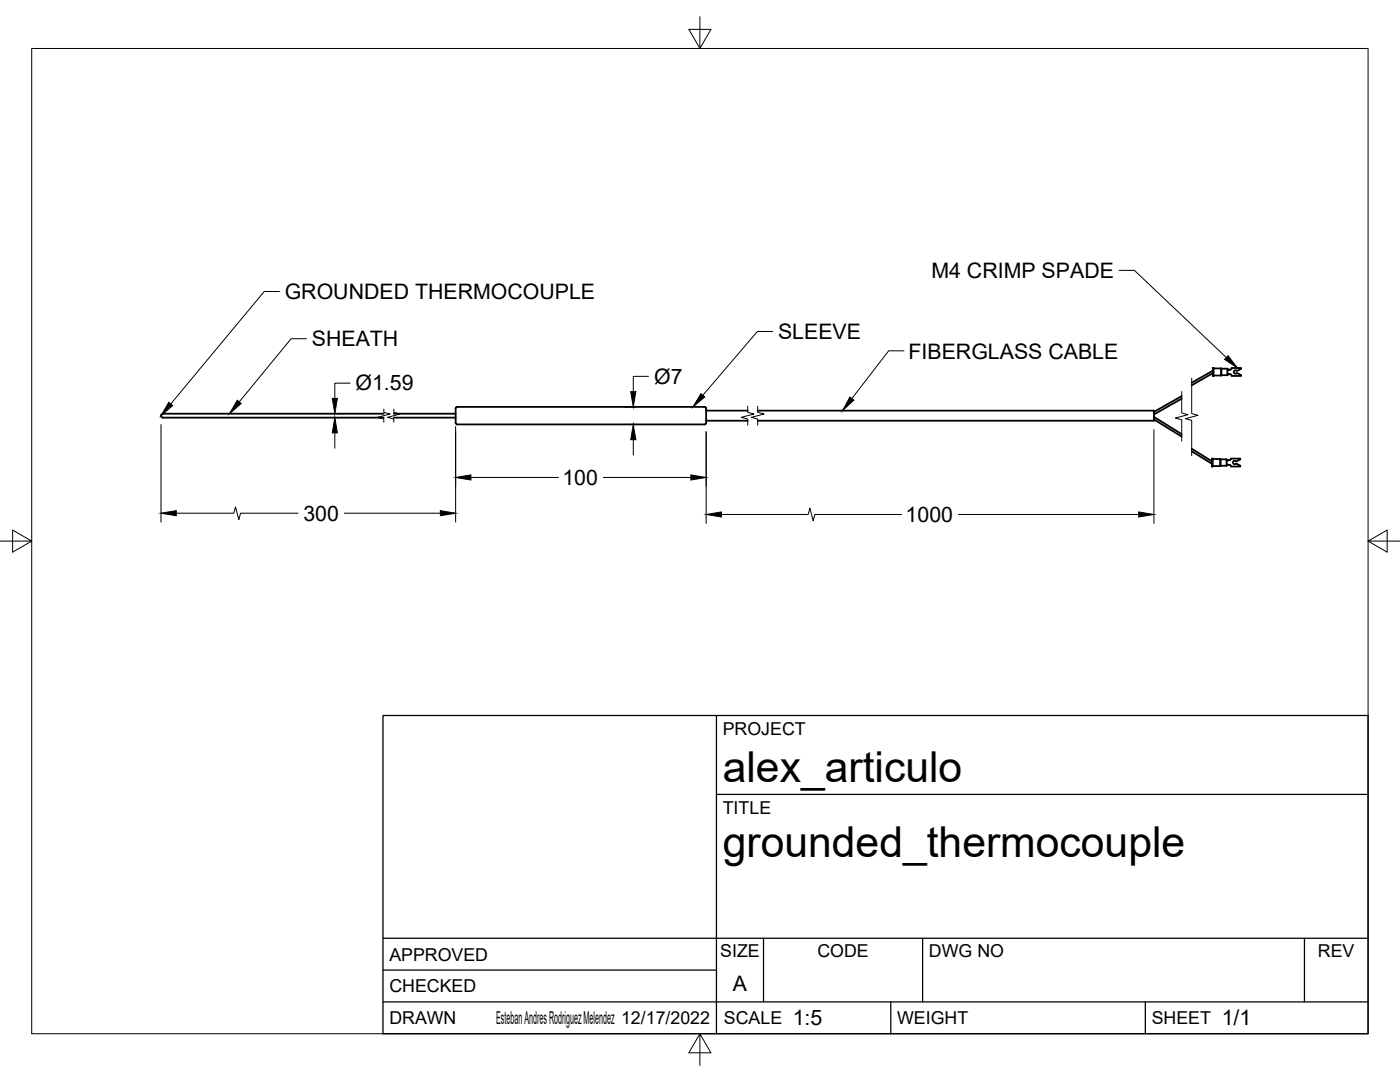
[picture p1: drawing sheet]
<svg xmlns="http://www.w3.org/2000/svg" width="279mm" height="216mm" viewBox="0 0 279 216" stroke-linecap="round" stroke-linejoin="round" font-family="sans-serif">
<!-- layer: Visible -->
<g fill="none" stroke="#000" stroke-width=".36">
<path d="M235.8 79l-5.5 3.2M235.8 79.5l-5.5 3.2M242 73.4h.2v1.6h-.2zM242 74l-4.2 2.4M242 74.5l-4.2 2.4M242.2 73.5h1.5M242.2 74.9h1.5M243.7 73.5v1.4M243.7 73.5l1.3 .1v1.3h-1.2M243.8 73.6v1.3M243.8 74.9h-.1M245 74.7h.2"/>
<path d="M245 74.5l.2 .2M245.2 73.8h-.2M245.2 74.7h.1M245.2 73.8h.1M245.2 73.8l-.2 .1M245.2 74.7h.3M245.2 73.7l.3 .1M245.5 73.8l.3-.4h1.9v.2l-.9 .4a.35 .35 0 0 0-.5 0 .35 .35 0 0 0 0 .5 .35 .35 0 0 0 .5 0M246.8 74.5l.9 .3v.2h-1.9v-.2l-.3-.1M76.6 82.6h-44.1a.39 .39 0 0 0-.4 .3 .39 .39 0 0 0 .4 .4h44.1M78.6 82.6h12.3M78.6 83.3h12.3"/>
<path d="M91 81.3l.2-.1h49.4a.91 .91 0 0 1 .3 1.1v1.3a.85 .85 0 0 1-.3 1.1h-49.3a.87 .87 0 0 1-.4-1.1zM140.9 81.9h8.3M140.9 83.9h8.3M151.2 81.9h79.1v2h-79.1M230.3 83.2l5.5 3.4M230.3 83.7l5.5 3.4M237.8 89.5l4.1 2.6M237.8 90l4.1 2.5M241.9 91.5h.1v1.6h-.1zM242 91.6h1.5M242 93h1.5M243.5 91.6v1.4"/>
<path d="M243.5 91.6l1.3 .1v1.2h-1.2M243.6 91.7v1.2M243.6 92.9l-.1 .1M244.8 92.7l.2 .1M244.8 92.6l.2 .2M245 91.8l-.2 .1M245 92.8h.1M245 91.8h.1M245 91.8l-.2 .2M245.1 92.8h.2M245.1 91.8h.2M245.1 91.8h.1"/>
<path d="M245.4 91.8l.3-.3h1.8v.2l-.9 .3a.35 .35 0 0 0-.5 0 .35 .35 0 0 0 0 .5 .35 .35 0 0 0 .5 0M246.6 92.5l.9 .4v.2h-1.8l-.1-.2-.2-.1"/>
</g>
<!-- layer: Border -->
<path d="M6.3 9.7h266.7v196.6h-266.7zM139.7 3.3v6.4l2.2-3.8h-4.4l2.2 3.8M0 108h6.3l-3.8-2.2v4.4l3.8-2.2M273 108l3.8 2.2v-4.4l-3.8 2.2h6.4M139.7 206.3l-2.2 3.8h4.4l-2.2-3.8v6.3" fill="none" stroke="#000" stroke-width=".2"/>
<!-- layer: Titleblock -->
<path d="M76.4 142.8h196.6v63.5h-196.6zM143 158.5h130M143 142.8v63.5M76.4 199.9h196.6M76.4 193.6h66.6M76.4 187.2h196.6M152.4 187.2v12.7M177.8 199.9v6.4M184.1 187.2v12.7M228.6 199.9v6.4M260.3 187.2v12.7" fill="none" stroke="#000" stroke-width=".25"/>
<!-- layer: Break Lines -->
<path d="M235.8 78.1v4.3l1.3 .3-2.5 .7 1.2 .4v4.2M237.8 75.5v7l1.3 .4-2.5 .6 1.2 .4v7M76.6 81.6v.7l1.3 .3-2.6 .7 1.3 .3v.6M78.6 81.6v.7l1.3 .3-2.6 .7 1.3 .3v.6M149.2 81v1.3l1.3 .3-2.5 .7 1.2 .3v1.2M151.2 81v1.3l1.3 .3-2.5 .7 1.2 .3v1.2" fill="none" stroke="#000" stroke-width=".2"/>
<!-- layer: Leaders -->
<path d="M139.9 78.5l.8 .7-2.4 2zM169.6 79.2l.8 .6-2.3 2.1zM245.1 71l1.9 2.4-2.6-1.7zM33.7 80.3l.8 .6-2.4 2.1zM47.3 79.9l.8 .6-2.3 2.1z" fill="#000" stroke="#000" stroke-width=".2"/>
<path d="M55.8 58.2h-3.1l-18.6 22.4M223.4 54h3l18.3 17.3M61.2 67.6h-3.1l-10.3 12.6M154.2 66.1h-3l-10.9 12.8M180.4 70h-3l-7.4 9.5" fill="none" stroke="#000" stroke-width=".2"/>
<!-- layer: FD_Dimensions -->
<g fill="none" stroke="#000" stroke-width=".2">
<path d="M69.9 76.5h-3.1v3M129.4 75.1h-3v3M32.1 84.7v19.5M66.8 86.4v3M67.4 83.3h1.2M67.4 82.6h1.2M90.9 85.1v19.1M94 95.3h17.4M120.4 95.3h17.5M124.6 84.7h2.7M124.6 81.2h2.2M126.4 87.7v3.1"/>
<path d="M140.9 86.1v18.3M230.3 85.7v18.7M35.2 102.4h11.5l.3-1.2 .7 2.5 .3-1.3h11.5M68.7 102.4h19.2M144 102.7h17.3l.3-1.3 .7 2.5 .3-1.2h17.3M191.3 102.7h35.9"/>
</g>
<path d="M66.3 79.5h1l-.5 3.1zM125.9 78.1h1l-.5 3.1zM66.8 83.3l.5 3.1h-1zM90.9 95.3l3.1-.5v1zM126.4 84.7l.5 3h-1zM137.9 94.8l3 .5-3 .5zM32.1 102.4l3.1-.5v1zM87.9 101.9l3 .5-3 .5zM140.9 102.7l3.1-.5v1zM227.2 102.2l3.1 .5-3.1 .5z" fill="#000" stroke="#000" stroke-width=".2"/>
<g font-size="8.5">
<text x="144.3" y="156">alex_articulo</text>
<text x="144.3" y="171">grounded_thermocouple</text>
</g>
<g font-size="4.3">
<text x="56.8" y="59.7">GROUNDED THERMOCOUPLE</text>
<text x="185.9" y="55.5">M4 CRIMP SPADE</text>
<text x="62.2" y="69.1">SHEATH</text>
<text x="155.3" y="67.7">SLEEVE</text>
<text x="181.3" y="71.6">FIBERGLASS CABLE</text>
<text x="71" y="77.9">Ø1.59</text>
<text x="130.5" y="76.6">Ø7</text>
<text x="112.2" y="96.8">100</text>
<text x="60.6" y="103.9">300</text>
<text x="180.7" y="104.1">1000</text>
<text x="146.3" y="197.7">A</text>
<text x="158.2" y="204.6">1:5</text>
<text x="243.8" y="204.6">1/1</text>
</g>
<g font-size="3.5">
<text x="144.3" y="146.6">PROJECT</text>
<text x="144.3" y="162.3">TITLE</text>
<text x="77.7" y="191.7">APPROVED</text>
<text x="143.7" y="191">SIZE</text>
<text x="163.1" y="191">CODE</text>
<text x="185.4" y="191">DWG NO</text>
<text x="263" y="191">REV</text>
<text x="77.7" y="198">CHECKED</text>
<text x="77.7" y="204.4">DRAWN</text>
<text x="99" y="204.4">Esteban Andres Rodriguez Melendez 12/17/2022</text>
<text x="144.5" y="204.4">SCALE</text>
<text x="179" y="204.4">WEIGHT</text>
<text x="229.8" y="204.4">SHEET</text>
</g>
</svg>
